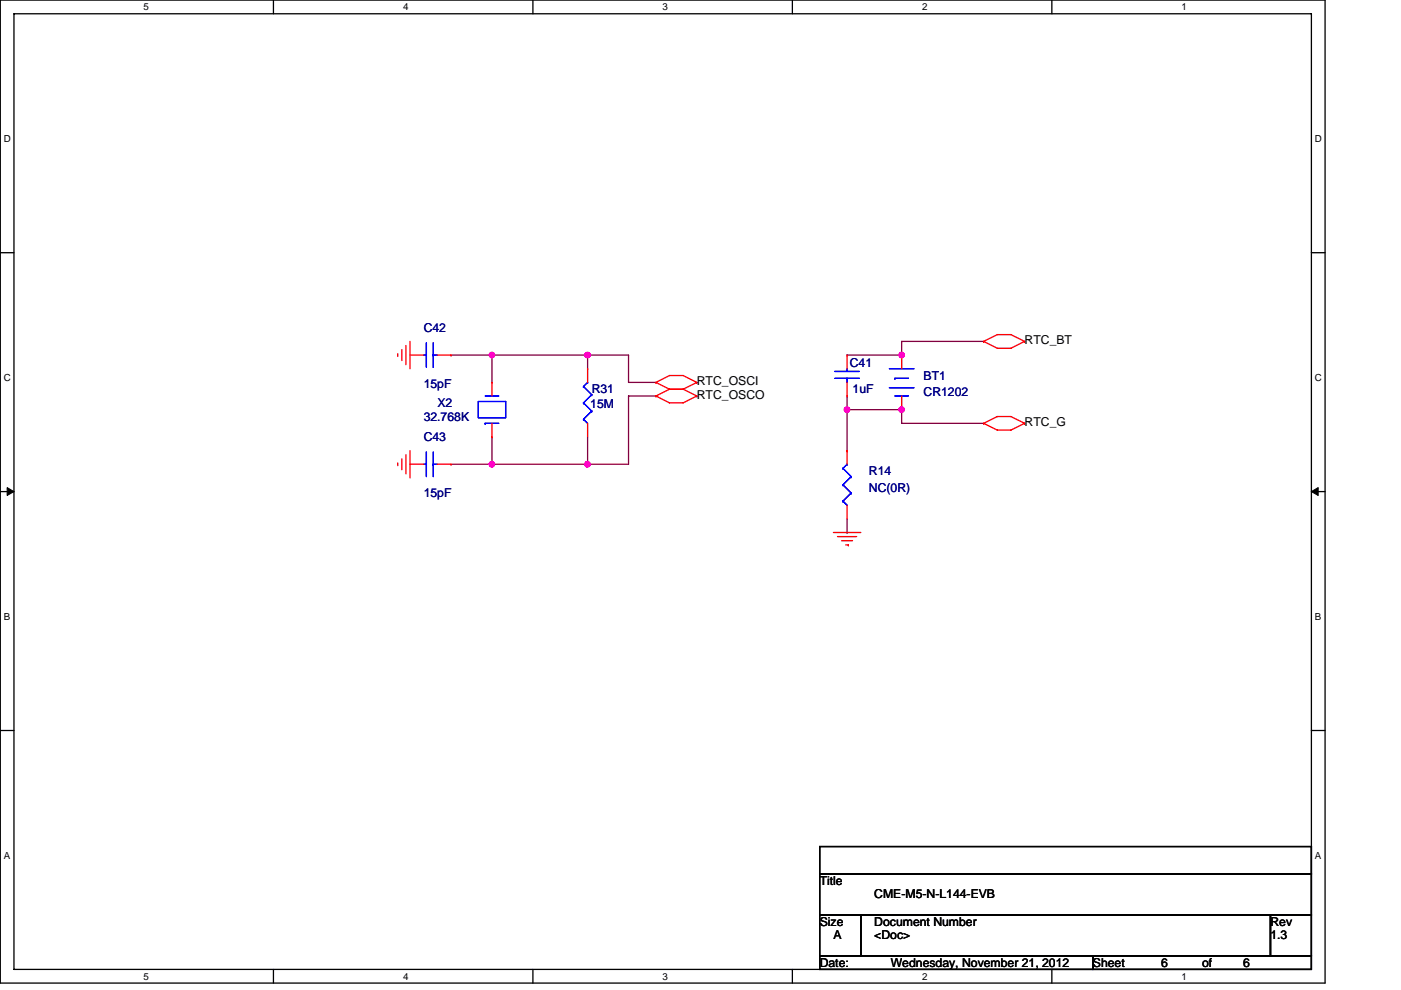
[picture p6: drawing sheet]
<svg xmlns="http://www.w3.org/2000/svg" width="297mm" height="210mm" viewBox="0 0 297 210" stroke-linecap="round" stroke-linejoin="round" font-family="sans-serif">
<path d="M.1 0h280.8v208.5h-280.8zM3 2.9h275v202.7h-275z" fill="none" stroke="#000" stroke-width=".28"/>
<g fill="#fff">
<path d="M30.5 .3h1.1v2.3h-1.1z"/>
<path d="M30.5 205.9h1.1v2.3h-1.1z"/>
</g>
<path d="M58 0v2.9M58 205.6v2.9" fill="none" stroke="#000" stroke-width=".28"/>
<g fill="#fff">
<path d="M85.5 .3h1.1v2.3h-1.1z"/>
<path d="M85.5 205.9h1.1v2.3h-1.1z"/>
</g>
<path d="M113 0v2.9M113 205.6v2.9" fill="none" stroke="#000" stroke-width=".28"/>
<g fill="#fff">
<path d="M140.5 .3h1.1v2.3h-1.1z"/>
<path d="M140.5 205.9h1.1v2.3h-1.1z"/>
</g>
<path d="M168 0v2.9M168 205.6v2.9" fill="none" stroke="#000" stroke-width=".28"/>
<g fill="#fff">
<path d="M195.5 .3h1.2v2.3h-1.2z"/>
<path d="M195.5 205.9h1.2v2.3h-1.2z"/>
</g>
<path d="M223 0v2.9M223 205.6v2.9" fill="none" stroke="#000" stroke-width=".28"/>
<g fill="#fff">
<path d="M250.5 .3h1.2v2.3h-1.2z"/>
<path d="M250.5 205.9h1.2v2.3h-1.2z"/>
<path d="M.8 28.3h1.5v2.3h-1.5z"/>
<path d="M278.8 28.3h1.5v2.3h-1.5z"/>
<path d="M.8 78.9h1.5v2.3h-1.5z"/>
<path d="M278.8 78.9h1.5v2.3h-1.5z"/>
</g>
<path d="M.1 53.6h2.9M278 53.6h2.9" fill="none" stroke="#000" stroke-width=".28"/>
<g fill="#fff">
<path d="M.8 129.6h1.4v2.3h-1.4z"/>
<path d="M278.8 129.6h1.4v2.3h-1.4z"/>
</g>
<path d="M.1 104.3h2.9M278 104.3h2.9" fill="none" stroke="#000" stroke-width=".28"/>
<path d="M1.5 103.4l1.5 .9-1.5 .8zM278 104.3l1.5-.9v1.7z" fill="#000" stroke="#000" stroke-width=".21"/>
<g fill="#fff">
<path d="M.8 180.3h1.4v2.3h-1.4z"/>
<path d="M278.8 180.3h1.4v2.3h-1.4z"/>
</g>
<path d="M.1 154.9h2.9M278 154.9h2.9M173.8 179.6h104.2v5.7h-104.2zM173.8 194h8.7v8.7h-8.7zM173.8 185.3h104.2v8.7h-104.2zM182.5 194h86.9v8.7h-86.9zM269.4 194h8.6v8.7h-8.6zM173.8 202.7h57.9v2.9h-57.9zM231.7 202.7h46.3v2.9h-46.3z" fill="none" stroke="#000" stroke-width=".28"/>
<g fill="none" stroke="#800040" stroke-width=".28">
<path d="M95.6 75.3h8.7M104.3 75.3h20.3M104.3 75.3v5.8M124.6 75.3h8.7v5.8h5.8M124.6 75.3h.1M124.6 75.3v2.9M179.6 75.3h.1M208.6 72.4h-17.4v2.9h-11.6M95.6 98.5h8.7M104.3 92.7v5.8M104.3 81.1h.1M104.3 98.5h.1"/>
<path d="M104.3 98.5h20.3M124.6 98.5h.1M124.6 92.7v5.8M139.1 84h-5.8v14.5h-8.7M179.6 84v2.9M179.6 86.9h11.6M179.6 86.9h.1M179.6 86.9v8.7M191.2 86.9h.1M191.2 86.9v2.9h17.4M179.6 112.9h.1M179.6 110.1v2.8"/>
</g>
<g fill="#f0f" stroke="#f0f" stroke-width=".28">
<circle cx="191.2" cy="75.3" r=".57"/>
<circle cx="191.2" cy="86.9" r=".57"/>
<circle cx="104.3" cy="75.3" r=".57"/>
<circle cx="104.3" cy="98.5" r=".57"/>
<circle cx="124.6" cy="98.5" r=".57"/>
<circle cx="124.6" cy="75.3" r=".57"/>
<circle cx="179.6" cy="86.9" r=".57"/>
</g>
<g fill="none" stroke="#f00" stroke-width=".28">
<path d="M84.3 75v.6M85.2 74.1v2.4M86.1 73.3v4M86.9 72.4v5.8M86.9 75.3h2.9M92.7 75.3h2.9M95.6 75.3h.1M124.6 78.2h.1M124.6 78.2v2.9M179.6 75.3v2.9M191.2 75.3v2.9M208.6 72.4l2.9-1.4h2.8l2.9 1.4"/>
<path d="M208.6 72.4l2.9 1.5h2.8l2.9-1.5M208.6 72.4h.1M217.2 72.4h.1M84.3 98.2v.6M85.2 97.3v2.3M86.1 96.5v4M86.9 95.6v5.8M86.9 98.5h2.9M92.7 98.5h2.9M95.6 98.5h.1M104.3 81.1v2.9M104.3 92.7h.1"/>
<path d="M104.3 89.8v2.9M124.6 89.8v2.9M139.1 81.1l2.8-1.4h2.9l2.9 1.4M139.1 81.1h.1M139.1 84l2.8 1.4h2.9l2.9-1.4M139.1 84h.1M139.1 81.1l2.8 1.4M141.9 82.5h2.9M141.9 82.5l-2.8 1.5M144.8 82.5l2.9 1.5M147.7 81.1h.1M147.7 84h.1"/>
<path d="M147.7 81.1l-2.9 1.4M179.6 95.6h.1M179.6 84h.1M179.6 81.1v2.9M179.6 95.6v2.9M191.2 86.9h.1M191.2 84v2.9M208.6 89.8l2.9-1.5h2.8l2.9 1.5M208.6 89.8l2.9 1.4h2.8l2.9-1.4M208.6 89.8h.1M217.2 89.8h.1M176.7 112.9h5.8"/>
<path d="M177.6 113.8h4M178.4 114.7h2.4M179.3 115.6h.6M179.6 107.2v2.9M179.9 115.6h.1"/>
</g>
<g fill="none" stroke="#00f" stroke-width=".28">
<path d="M89.8 75.3h.6M90.4 72.7v5.2M91.9 72.7v5.2M91.9 75.3h.1M91.9 75.3h.8M177 78.8h5.2M179.6 78.2v.6M188.6 78.2h5.2M89.8 98.5h.6M90.4 95.9v5.2M91.9 95.9v5.2M91.9 98.5h.1"/>
<path d="M91.9 98.5h.8M101.4 85.2h5.8v3.4h-5.8zM102.9 84h2.8M102.9 89.8h.1M102.9 89.8h2.8M123.7 88.9h.1M123.7 85.4h.1M123.7 82h.1M123.7 88.9l.9 .9M123.7 85.4l1.8 1.8M123.7 82l1.8 1.7M124.6 81.1h.1"/>
<path d="M124.6 81.1l-.9 .9M125.5 87.2h.1M125.5 83.7h.1M125.5 87.2l-1.8 1.7M125.5 83.7l-1.8 1.7M177 80.2h5.2M178.7 99.3h.1M178.7 99.3l1.8 1.8M179.6 98.5h.1M179.6 80.2h.1M179.6 98.5l-.9 .8M179.6 80.2v.9"/>
<path d="M188.6 82.3h5.2M189.7 84h2.9M189.7 80.2h.1M189.7 80.2h2.9M178.7 106.3h.1M178.7 102.8h.1M178.7 106.3l.9 .9M178.7 102.8l1.8 1.8M180.5 104.6h.1M180.5 101.1h.1M180.5 104.6l-1.8 1.7M180.5 101.1l-1.8 1.7"/>
</g>
<g font-size="2.6" fill="#000080">
<text x="89.8" y="70.4">C42</text>
<text x="180.2" y="77.9">C41</text>
<text x="89.8" y="82.3">15pF</text>
<text x="125.5" y="83.4">R31</text>
<text x="180.8" y="83.4">1uF</text>
<text x="195.8" y="80.5">BT1</text>
<text x="89.8" y="89.2">32.768K</text>
<text x="92.7" y="86.3">X2</text>
<text x="125.2" y="86.6">15M</text>
<text x="195.8" y="84">CR1202</text>
<text x="89.8" y="93.6">C43</text>
<text x="184.2" y="100.8">R14</text>
<text x="89.8" y="105.4">15pF</text>
<text x="184.2" y="104.3">NC(0R)</text>
</g>
<g font-size="2.6">
<text x="217.2" y="73">RTC_BT</text>
<text x="147.7" y="81.7">RTC_OSCI</text>
<text x="147.7" y="84.6">RTC_OSCO</text>
<text x="217.2" y="90.4">RTC_G</text>
<text x="173.8" y="187.7">Title</text>
<text x="185.4" y="190.6">CME-M5-N-L144-EVB</text>
<text x="173.8" y="196.4">Size</text>
<text x="185.4" y="196.4">Document Number</text>
<text x="269.4" y="196.4">Rev</text>
<text x="176.7" y="199.3">A</text>
<text x="185.4" y="199.3">&lt;Doc&gt;</text>
<text x="269.4" y="199.3">1.3</text>
<text x="173.8" y="205">Date:</text>
<text x="188.9" y="205">Wednesday, November 21, 2012</text>
<text x="231.7" y="205">Sheet</text>
<text x="246.2" y="205">6</text>
<text x="254.9" y="205">of</text>
<text x="263.6" y="205">6</text>
</g>
<g font-size="2.1">
<text x="30.5" y="2.2">5</text>
<text x="85.5" y="2.2">4</text>
<text x="140.5" y="2.2">3</text>
<text x="195.5" y="2.2">2</text>
<text x="250.5" y="2.2">1</text>
<text x=".8" y="30.1">D</text>
<text x="278.8" y="30.1">D</text>
<text x=".8" y="80.8">C</text>
<text x="278.8" y="80.8">C</text>
<text x=".8" y="131.4">B</text>
<text x="278.8" y="131.4">B</text>
<text x=".8" y="182.1">A</text>
<text x="278.8" y="182.1">A</text>
<text x="30.5" y="207.8">5</text>
<text x="85.5" y="207.8">4</text>
<text x="140.5" y="207.8">3</text>
<text x="195.5" y="207.8">2</text>
<text x="250.5" y="207.8">1</text>
</g>
</svg>
